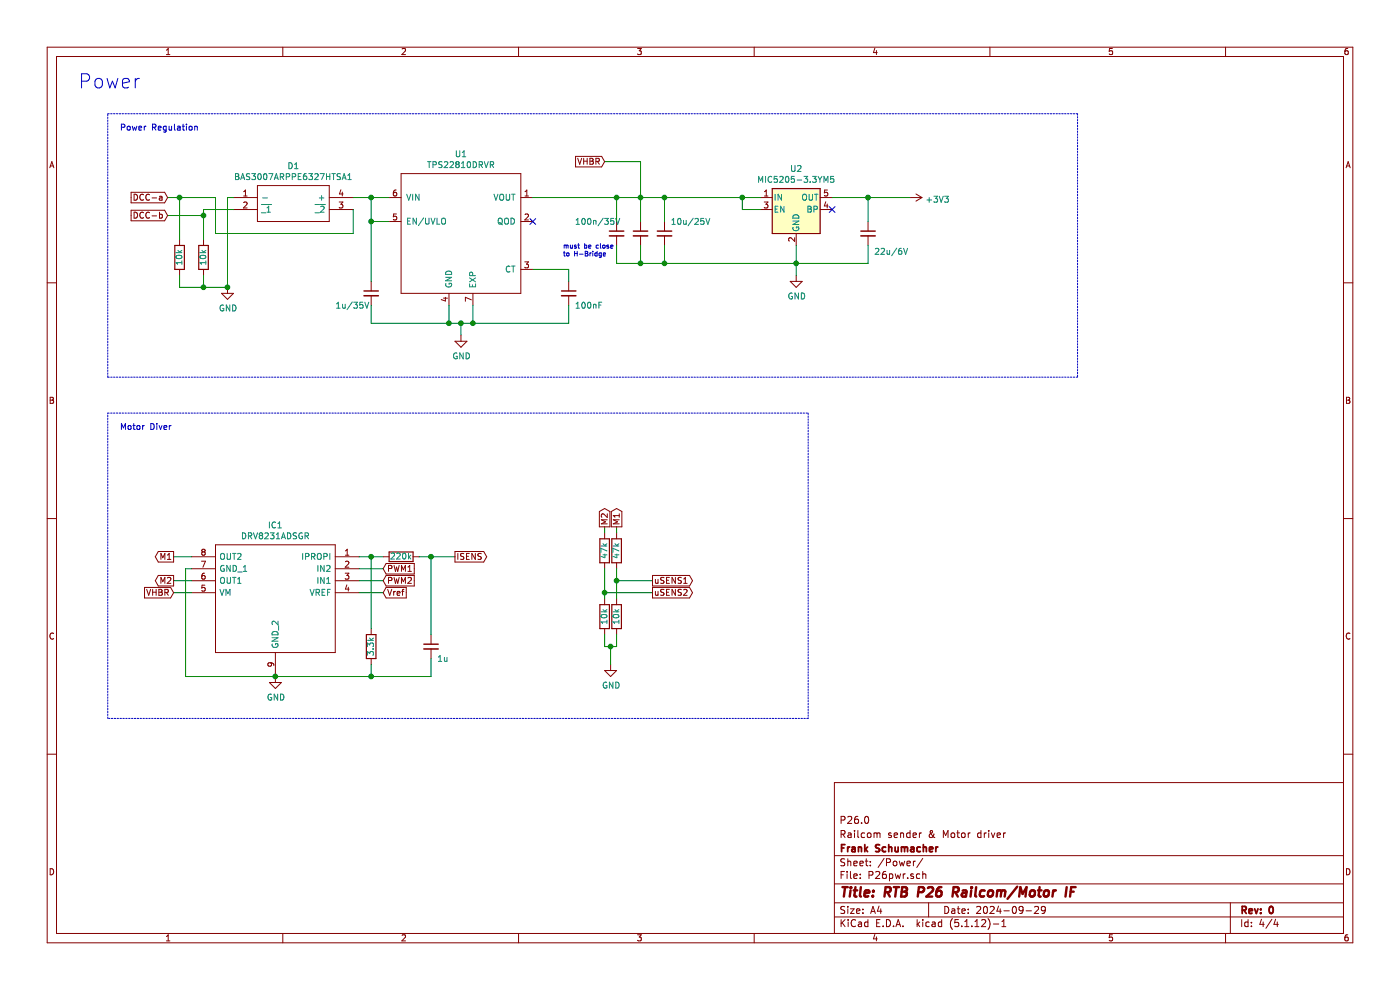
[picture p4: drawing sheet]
EESchema Schematic File Version 4
EELAYER 30 0
EELAYER END
$Descr A4 11693 8268
encoding utf-8
Sheet 4 4
Title "RTB P26 Railcom/Motor IF"
Date "2024-09-29"
Rev "0"
Comp "Frank Schumacher"
Comment1 "Railcom sender & Motor driver"
Comment2 "P26.0"
Comment3 ""
Comment4 ""
$EndDescr
Text Notes 650  750  0    118  ~ 0
Power
$Comp
L power:GND #PWR?
U 1 1
P 6650 2300
AR Path="/5B6C6B9D/5F4F5167" Ref="#PWR?"  Part="1" 
AR Path="/5CA7768A/5F4F5167" Ref="#PWR0105"  Part="1" 
F 0 "#PWR0105" H 6650 2050 50  0001 C CNN
F 1 "GND" H 6655 2127 50  0000 C CNN
F 2 "" H 6650 2300 50  0001 C CNN
F 3 "" H 6650 2300 50  0001 C CNN
	1    6650 2300
	1    0    0    -1  
$EndComp
$Comp
L power:+3V3 #PWR0104
U 1 1
P 7600 1650
F 0 "#PWR0104" H 7600 1500 50  0001 C CNN
F 1 "+3V3" V 7615 1778 50  0000 L CNN
F 2 "" H 7600 1650 50  0001 C CNN
F 3 "" H 7600 1650 50  0001 C CNN
	1    7600 1650
	0    1    1    0   
$EndComp
Text GLabel 1450 4850 0    50   Output ~ 0
M2
Text GLabel 1450 4950 0    50   Input ~ 0
VHBR
Text GLabel 3800 4650 2    50   Output ~ 0
ISENS
$Comp
L Device:R R14
U 1 1
P 5050 4600
F 0 "R14" V 4843 4600 50  0001 C CNN
F 1 "47k" V 5050 4600 50  0000 C CNN
F 2 "Resistor_SMD:R_0603_1608Metric" V 4980 4600 50  0001 C CNN
F 3 "~" H 5050 4600 50  0001 C CNN
	1    5050 4600
	-1   0    0    1   
$EndComp
$Comp
L Device:R R16
U 1 1
P 5150 4600
F 0 "R16" V 4943 4600 50  0001 C CNN
F 1 "47k" V 5150 4600 50  0000 C CNN
F 2 "Resistor_SMD:R_0603_1608Metric" V 5080 4600 50  0001 C CNN
F 3 "~" H 5150 4600 50  0001 C CNN
	1    5150 4600
	-1   0    0    1   
$EndComp
Wire Wire Line
	5050 4450 5050 4400
Wire Wire Line
	5150 4450 5150 4400
$Comp
L Device:R R15
U 1 1
P 5050 5150
F 0 "R15" V 4843 5150 50  0001 C CNN
F 1 "10k" V 5050 5150 50  0000 C CNN
F 2 "Resistor_SMD:R_0603_1608Metric" V 4980 5150 50  0001 C CNN
F 3 "~" H 5050 5150 50  0001 C CNN
	1    5050 5150
	-1   0    0    1   
$EndComp
$Comp
L Device:R R17
U 1 1
P 5150 5150
F 0 "R17" V 4943 5150 50  0001 C CNN
F 1 "10k" V 5150 5150 50  0000 C CNN
F 2 "Resistor_SMD:R_0603_1608Metric" V 5080 5150 50  0001 C CNN
F 3 "~" H 5150 5150 50  0001 C CNN
	1    5150 5150
	-1   0    0    1   
$EndComp
Wire Wire Line
	5100 5400 5100 5550
$Comp
L power:GND #PWR?
U 1 1
P 5100 5550
AR Path="/5B6C6B9D/60B77AB2" Ref="#PWR?"  Part="1" 
AR Path="/5CA7768A/60B77AB2" Ref="#PWR0107"  Part="1" 
F 0 "#PWR0107" H 5100 5300 50  0001 C CNN
F 1 "GND" H 5105 5377 50  0000 C CNN
F 2 "" H 5100 5550 50  0001 C CNN
F 3 "" H 5100 5550 50  0001 C CNN
	1    5100 5550
	1    0    0    -1  
$EndComp
Text GLabel 5450 4850 2    50   Output ~ 0
uSENS1
Wire Wire Line
	5150 4850 5450 4850
Text GLabel 5450 4950 2    50   Output ~ 0
uSENS2
Text GLabel 5050 4400 1    50   Output ~ 0
M2
Text GLabel 5150 4400 1    50   Output ~ 0
M1
$Comp
L Device:C_Small C?
U 1 1
P 5350 1950
AR Path="/5B6C6B9D/60B7C21C" Ref="C?"  Part="1" 
AR Path="/5CA7768A/60B7C21C" Ref="C7"  Part="1" 
F 0 "C7" H 5442 1996 50  0001 L CNN
F 1 "10u/25V" H 5400 2050 50  0001 L CNN
F 2 "Capacitor_SMD:C_0603_1608Metric" H 5350 1950 50  0001 C CNN
F 3 "~" H 5350 1950 50  0001 C CNN
	1    5350 1950
	1    0    0    -1  
$EndComp
Wire Wire Line
	5050 4950 5450 4950
Wire Wire Line
	5150 4750 5150 4850
Connection ~ 5050 4950
Wire Wire Line
	5050 4950 5050 5000
Connection ~ 5150 4850
Wire Wire Line
	5150 4850 5150 5000
Wire Wire Line
	5050 4750 5050 4950
Wire Wire Line
	5050 5300 5050 5400
Wire Wire Line
	5050 5400 5100 5400
Wire Wire Line
	5100 5400 5150 5400
Wire Wire Line
	5150 5400 5150 5300
Connection ~ 5100 5400
Wire Wire Line
	5350 1850 5350 1650
Connection ~ 5350 1650
Wire Wire Line
	5350 2050 5350 2200
$Comp
L RTB:TPS22810DRVR U1
U 1 1
P 3850 1950
F 0 "U1" H 3850 2615 50  0000 C CNN
F 1 "TPS22810DRVR" H 3850 2524 50  0000 C CNN
F 2 "Package_DFN_QFN:DFN-6-1EP_2x2mm_P0.65mm_EP1x1.6mm" H 3850 2550 50  0001 C CNN
F 3 "" H 3850 1950 50  0001 C CNN
	1    3850 1950
	1    0    0    -1  
$EndComp
Wire Wire Line
	3100 1650 3100 1850
Wire Wire Line
	3100 1850 3250 1850
Wire Wire Line
	3100 1650 3250 1650
Wire Wire Line
	3750 2550 3750 2700
Wire Wire Line
	3750 2700 3850 2700
Wire Wire Line
	3950 2700 3950 2550
$Comp
L power:GND #PWR?
U 1 1
P 3850 2800
AR Path="/5B6C6B9D/60F78B92" Ref="#PWR?"  Part="1" 
AR Path="/5CA7768A/60F78B92" Ref="#PWR0106"  Part="1" 
F 0 "#PWR0106" H 3850 2550 50  0001 C CNN
F 1 "GND" H 3855 2627 50  0000 C CNN
F 2 "" H 3850 2800 50  0001 C CNN
F 3 "" H 3850 2800 50  0001 C CNN
	1    3850 2800
	1    0    0    -1  
$EndComp
Connection ~ 3850 2700
Wire Wire Line
	3850 2700 3950 2700
$Comp
L power:GND #PWR?
U 1 1
P 1900 2400
AR Path="/5B6C6B9D/60F79450" Ref="#PWR?"  Part="1" 
AR Path="/5CA7768A/60F79450" Ref="#PWR0115"  Part="1" 
F 0 "#PWR0115" H 1900 2150 50  0001 C CNN
F 1 "GND" H 1905 2227 50  0000 C CNN
F 2 "" H 1900 2400 50  0001 C CNN
F 3 "" H 1900 2400 50  0001 C CNN
	1    1900 2400
	1    0    0    -1  
$EndComp
NoConn ~ 4450 1850
Wire Wire Line
	5350 1350 5350 1650
Wire Wire Line
	5050 1350 5350 1350
Wire Wire Line
	3850 2700 3850 2800
Wire Wire Line
	6650 2300 6650 2200
Wire Wire Line
	1700 2300 1700 2400
Wire Wire Line
	1700 2400 1900 2400
Wire Wire Line
	1400 1800 1700 1800
Wire Wire Line
	1500 2000 1500 1650
Wire Wire Line
	1500 1650 1400 1650
Connection ~ 1500 1650
Wire Wire Line
	1500 2300 1500 2400
Wire Wire Line
	1500 2400 1700 2400
Connection ~ 1700 2400
$Comp
L power:GND #PWR?
U 1 1
P 2300 5650
AR Path="/5B6C6B9D/61C7DC83" Ref="#PWR?"  Part="1" 
AR Path="/5CA7768A/61C7DC83" Ref="#PWR0116"  Part="1" 
F 0 "#PWR0116" H 2300 5400 50  0001 C CNN
F 1 "GND" H 2305 5477 50  0000 C CNN
F 2 "" H 2300 5650 50  0001 C CNN
F 3 "" H 2300 5650 50  0001 C CNN
	1    2300 5650
	1    0    0    -1  
$EndComp
$Comp
L Device:C_Small C?
U 1 1
P 4750 2450
AR Path="/5B6C6B9D/61F386A9" Ref="C?"  Part="1" 
AR Path="/5CA7768A/61F386A9" Ref="C2"  Part="1" 
F 0 "C2" H 4842 2496 50  0001 L CNN
F 1 "100nF" H 4800 2350 50  0000 L CNN
F 2 "Resistor_SMD:R_0603_1608Metric" H 4750 2450 50  0001 C CNN
F 3 "~" H 4750 2450 50  0001 C CNN
	1    4750 2450
	1    0    0    -1  
$EndComp
Wire Wire Line
	4450 2250 4750 2250
Wire Wire Line
	4750 2250 4750 2350
Wire Wire Line
	3950 2700 4750 2700
Wire Wire Line
	4750 2700 4750 2550
Connection ~ 3950 2700
$Comp
L Device:C_Small C?
U 1 1
P 3100 2450
AR Path="/5B6C6B9D/61F54FF7" Ref="C?"  Part="1" 
AR Path="/5CA7768A/61F54FF7" Ref="C5"  Part="1" 
F 0 "C5" H 3192 2496 50  0001 L CNN
F 1 "1u/35V" H 2800 2350 50  0000 L CNN
F 2 "Resistor_SMD:R_0603_1608Metric" H 3100 2450 50  0001 C CNN
F 3 "~" H 3100 2450 50  0001 C CNN
	1    3100 2450
	1    0    0    -1  
$EndComp
Wire Wire Line
	3100 2350 3100 1850
Connection ~ 3100 1850
Wire Wire Line
	3100 2550 3100 2700
Wire Wire Line
	3100 2700 3750 2700
Connection ~ 3750 2700
Wire Wire Line
	4450 1650 5150 1650
Text GLabel 5050 1350 0    50   Input ~ 0
VHBR
$Comp
L Device:C_Small C?
U 1 1
P 7250 1950
AR Path="/5B6C6B9D/625634DA" Ref="C?"  Part="1" 
AR Path="/5CA7768A/625634DA" Ref="C3"  Part="1" 
F 0 "C3" H 7342 1996 50  0001 L CNN
F 1 "22u/6V" H 7300 1800 50  0000 L CNN
F 2 "Resistor_SMD:R_0603_1608Metric" H 7250 1950 50  0001 C CNN
F 3 "~" H 7250 1950 50  0001 C CNN
	1    7250 1950
	1    0    0    -1  
$EndComp
Wire Wire Line
	7250 2050 7250 2200
Wire Wire Line
	7250 1650 7250 1850
Wire Wire Line
	5350 1650 5550 1650
Wire Wire Line
	5350 2200 5550 2200
Connection ~ 6650 2200
Text Notes 4700 2150 0    39   ~ 0
must be close\nto H-Bridge
Wire Notes Line
	900  3450 6750 3450
Wire Notes Line
	6750 3450 6750 6000
Wire Notes Line
	6750 6000 900  6000
Wire Notes Line
	900  6000 900  3450
Wire Notes Line
	900  950  9000 950 
Wire Notes Line
	9000 950  9000 3150
Wire Notes Line
	9000 3150 900  3150
Wire Notes Line
	900  3150 900  950 
Text Notes 1000 3600 0    50   ~ 0
Motor Diver
Text Notes 1000 1100 0    50   ~ 0
Power Regulation
Text GLabel 3200 4850 2    50   Input ~ 0
PWM2
Text GLabel 3200 4750 2    50   Input ~ 0
PWM1
Wire Wire Line
	3000 4850 3200 4850
Wire Wire Line
	3000 4750 3200 4750
$Comp
L RTB:DRV8231ADSGR IC1
U 1 1
P 3000 4650
F 0 "IC1" H 3700 4915 50  0000 C CNN
F 1 "DRV8231ADSGR" H 3700 4824 50  0000 C CNN
F 2 "SON50P200X200X80-9N" H 4250 4750 50  0001 L CNN
F 3 "https://www.ti.com/lit/ds/symlink/drv8231a.pdf?ts=1648534030931&ref_url=https%253A%252F%252Fwww.ti.com%252Fproduct%252FDRV8231A%253FkeyMatch%253DDRV8231ADSGR%2526tisearch%253Dsearch-everything%2526usecase%253DOPN" H 4250 4650 50  0001 L CNN
F 4 "DRV8231: 4.5-V to 33-V, 600-m, shunt" H 4250 4550 50  0001 L CNN "Description"
F 5 "0.8" H 4250 4450 50  0001 L CNN "Height"
F 6 "595-DRV8231ADSGR" H 4250 4350 50  0001 L CNN "Mouser Part Number"
F 7 "https://www.mouser.co.uk/ProductDetail/Texas-Instruments/DRV8231ADSGR?qs=Rp5uXu7WBW%252BKZGX8zD3MhQ%3D%3D" H 4250 4250 50  0001 L CNN "Mouser Price/Stock"
F 8 "Texas Instruments" H 4250 4150 50  0001 L CNN "Manufacturer_Name"
F 9 "DRV8231ADSGR" H 4250 4050 50  0001 L CNN "Manufacturer_Part_Number"
	1    3000 4650
	-1   0    0    -1  
$EndComp
Text GLabel 1450 4650 0    50   Output ~ 0
M1
Wire Wire Line
	1450 4950 1600 4950
Wire Wire Line
	1450 4650 1600 4650
Wire Wire Line
	1450 4850 1600 4850
Wire Wire Line
	1600 4750 1550 4750
Wire Wire Line
	1550 4750 1550 5650
Wire Wire Line
	1550 5650 2300 5650
Connection ~ 2300 5650
$Comp
L Device:R R12
U 1 1
P 3100 5400
F 0 "R12" V 2893 5400 50  0001 C CNN
F 1 "3.3k" V 3100 5400 50  0000 C CNN
F 2 "Resistor_SMD:R_0603_1608Metric" V 3030 5400 50  0001 C CNN
F 3 "~" H 3100 5400 50  0001 C CNN
	1    3100 5400
	-1   0    0    1   
$EndComp
Wire Wire Line
	3000 4950 3200 4950
Text GLabel 3200 4950 2    50   Input ~ 0
Vref
Wire Wire Line
	3000 4650 3100 4650
Wire Wire Line
	3100 5250 3100 4650
Connection ~ 3100 4650
Wire Wire Line
	2300 5650 3100 5650
Wire Wire Line
	3100 5650 3100 5550
$Comp
L Device:C_Small C?
U 1 1
P 5150 1950
AR Path="/5B6C6B9D/641ABEF0" Ref="C?"  Part="1" 
AR Path="/5CA7768A/641ABEF0" Ref="C4"  Part="1" 
F 0 "C4" H 5242 1996 50  0001 L CNN
F 1 "100n/35V" H 4800 2050 50  0000 L CNN
F 2 "Capacitor_SMD:C_0603_1608Metric" H 5150 1950 50  0001 C CNN
F 3 "~" H 5150 1950 50  0001 C CNN
	1    5150 1950
	1    0    0    -1  
$EndComp
Wire Wire Line
	5150 1850 5150 1650
Connection ~ 5150 1650
Wire Wire Line
	5150 1650 5350 1650
Wire Wire Line
	5150 2050 5150 2200
Wire Wire Line
	5150 2200 5350 2200
Connection ~ 5350 2200
Wire Wire Line
	3100 4650 3200 4650
$Comp
L Device:R R13
U 1 1
P 3350 4650
F 0 "R13" V 3143 4650 50  0001 C CNN
F 1 "220k" V 3350 4650 50  0000 C CNN
F 2 "Resistor_SMD:R_0603_1608Metric" V 3280 4650 50  0001 C CNN
F 3 "~" H 3350 4650 50  0001 C CNN
	1    3350 4650
	0    -1   -1   0   
$EndComp
Wire Wire Line
	3500 4650 3600 4650
$Comp
L Device:C_Small C?
U 1 1
P 3600 5400
AR Path="/5B6C6B9D/6419D51B" Ref="C?"  Part="1" 
AR Path="/5CA7768A/6419D51B" Ref="C6"  Part="1" 
F 0 "C6" H 3692 5446 50  0001 L CNN
F 1 "1u" H 3650 5300 50  0000 L CNN
F 2 "Capacitor_SMD:C_0603_1608Metric" H 3600 5400 50  0001 C CNN
F 3 "~" H 3600 5400 50  0001 C CNN
	1    3600 5400
	1    0    0    -1  
$EndComp
Wire Wire Line
	3600 5300 3600 4650
Connection ~ 3600 4650
Wire Wire Line
	3600 4650 3800 4650
Wire Wire Line
	3600 5500 3600 5650
Wire Wire Line
	3600 5650 3100 5650
Connection ~ 3100 5650
$Comp
L Device:R R11
U 1 1
P 1700 2150
F 0 "R11" V 1493 2150 50  0001 C CNN
F 1 "10k" V 1700 2150 50  0000 C CNN
F 2 "Resistor_SMD:R_0603_1608Metric" V 1630 2150 50  0001 C CNN
F 3 "~" H 1700 2150 50  0001 C CNN
	1    1700 2150
	-1   0    0    1   
$EndComp
$Comp
L Device:R R10
U 1 1
P 1500 2150
F 0 "R10" V 1293 2150 50  0001 C CNN
F 1 "10k" V 1500 2150 50  0000 C CNN
F 2 "Resistor_SMD:R_0603_1608Metric" V 1430 2150 50  0001 C CNN
F 3 "~" H 1500 2150 50  0001 C CNN
	1    1500 2150
	-1   0    0    1   
$EndComp
Text GLabel 1400 1650 0    50   Input ~ 0
DCC-a
Text GLabel 1400 1800 0    50   Input ~ 0
DCC-b
Wire Wire Line
	1800 1650 1500 1650
$Comp
L RTB:BAS3007ARPPE6327HTSA1 D1
U 1 1
P 1950 1650
F 0 "D1" H 2450 1915 50  0000 C CNN
F 1 "BAS3007ARPPE6327HTSA1" H 2450 1824 50  0000 C CNN
F 2 "BF998215" H 2800 1750 50  0001 L CNN
F 3 "https://www.mouser.co.uk/datasheet/2/196/Infineon-BAS3007ASERIES-DS-v01_01-en-1225497.pdf" H 2800 1650 50  0001 L CNN
F 4 "Infineon BAS3007ARPPE6327HTSA1 SMT Schottky Diode, 30V 900mA, 4-Pin SOT-143" H 2800 1550 50  0001 L CNN "Description"
F 5 "" H 2800 1450 50  0001 L CNN "Height"
F 6 "726-BAS3007A-RPPE6" H 2800 1350 50  0001 L CNN "Mouser Part Number"
F 7 "https://www.mouser.co.uk/ProductDetail/Infineon-Technologies/BAS3007ARPPE6327HTSA1?qs=OwbwYO03UsIpevUvLWxseg%3D%3D" H 2800 1250 50  0001 L CNN "Mouser Price/Stock"
F 8 "Infineon" H 2800 1150 50  0001 L CNN "Manufacturer_Name"
F 9 "BAS3007ARPPE6327HTSA1" H 2800 1050 50  0001 L CNN "Manufacturer_Part_Number"
	1    1950 1650
	1    0    0    -1  
$EndComp
Wire Wire Line
	2950 1650 3100 1650
Connection ~ 3100 1650
Wire Wire Line
	1950 1650 1900 1650
Wire Wire Line
	1900 1650 1900 2400
Connection ~ 1900 2400
Wire Wire Line
	2950 1750 2950 1950
Wire Wire Line
	1700 1800 1700 2000
Wire Wire Line
	1700 1800 1700 1750
Wire Wire Line
	1700 1750 1950 1750
Connection ~ 1700 1800
Wire Wire Line
	2950 1950 1800 1950
Wire Wire Line
	1800 1950 1800 1650
$Comp
L Device:C_Small C?
U 1 1
P 5550 1950
AR Path="/5B6C6B9D/66FD60CD" Ref="C?"  Part="1" 
AR Path="/5CA7768A/66FD60CD" Ref="C1"  Part="1" 
F 0 "C1" H 5642 1996 50  0001 L CNN
F 1 "10u/25V" H 5600 2050 50  0000 L CNN
F 2 "Capacitor_SMD:C_0603_1608Metric" H 5550 1950 50  0001 C CNN
F 3 "~" H 5550 1950 50  0001 C CNN
	1    5550 1950
	1    0    0    -1  
$EndComp
Wire Wire Line
	5550 2050 5550 2200
Connection ~ 5550 2200
Wire Wire Line
	5550 2200 6650 2200
Wire Wire Line
	5550 1850 5550 1650
Connection ~ 5550 1650
Wire Wire Line
	5550 1650 6200 1650
$Comp
L Regulator_Linear:MIC5205-3.3YM5 U2
U 1 1
P 6650 1750
F 0 "U2" H 6650 2092 50  0000 C CNN
F 1 "MIC5205-3.3YM5" H 6650 2001 50  0000 C CNN
F 2 "Package_TO_SOT_SMD:SOT-23-5" H 6650 2075 50  0001 C CNN
F 3 "http://ww1.microchip.com/downloads/en/DeviceDoc/20005785A.pdf" H 6650 1750 50  0001 C CNN
	1    6650 1750
	1    0    0    -1  
$EndComp
Wire Wire Line
	6200 1650 6200 1750
Wire Wire Line
	6200 1750 6350 1750
Connection ~ 6200 1650
Wire Wire Line
	6200 1650 6350 1650
Wire Wire Line
	6650 2200 7250 2200
Wire Wire Line
	6950 1650 7250 1650
Connection ~ 7250 1650
Wire Wire Line
	7250 1650 7600 1650
NoConn ~ 6950 1750
Wire Wire Line
	6650 2050 6650 2200
$EndSCHEMATC
